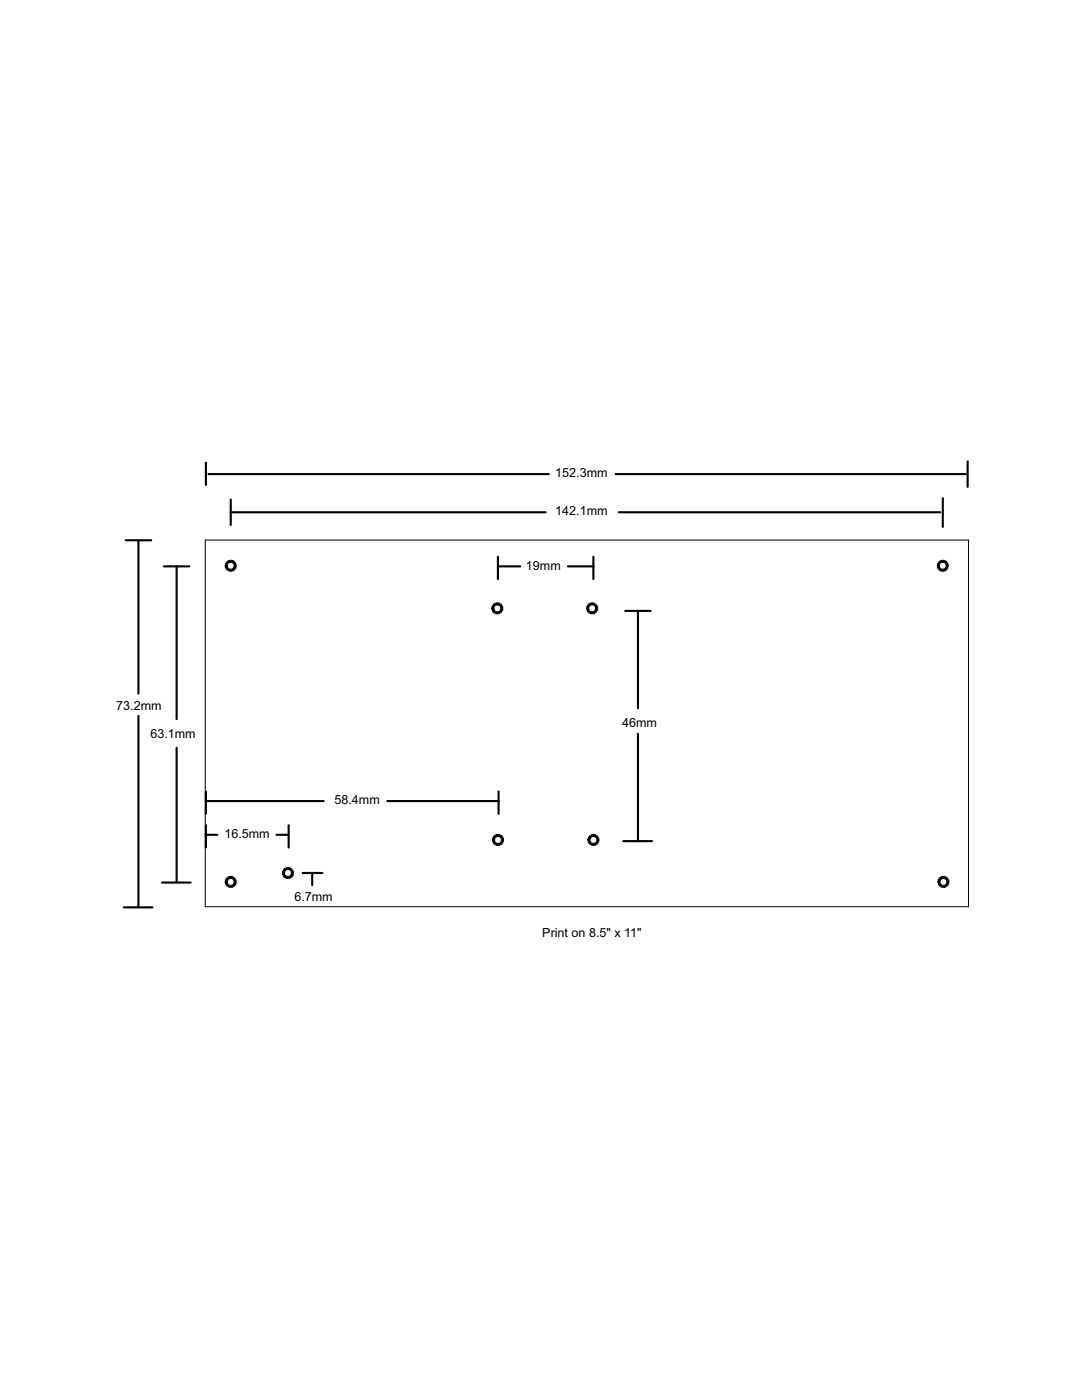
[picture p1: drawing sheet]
<svg xmlns="http://www.w3.org/2000/svg" width="216mm" height="279mm" viewBox="0 0 216 279" stroke-linecap="round" stroke-linejoin="round" font-family="sans-serif">
<path d="M41 107.8h152.3v73.2h-152.3z" fill="none" stroke="#000" stroke-width=".2"/>
<g fill="none" stroke="#000" stroke-width=".42">
<path d="M41.1 92.3v4.5M41.6 94.6h67.9M46 99.7v5.1M122.9 94.6h69.8M188.1 99.4v5.8M193.1 92.1v5.1M25.1 107.8h5.1M27.6 107.9v30.5M32.7 113h5.1M35.2 113v30.5M46 102.2h62.9M99.4 113h4.4"/>
<path d="M99.4 111.1v4.5M113.3 113h5.1M118.4 111.1v4.5M123.5 102.2h64.1M124.8 121.9h5M127.3 121.9v19.5M27.6 142.9v38.1M35.2 149.2v26.7M41.1 158v4.4M41.1 159.9h23.5M77.3 159.9h22.2M99.5 158v4.4"/>
<path d="M127.3 146.4v21.2M32.3 176.1h5.7M41.1 164.7v4.4M41.1 166.6h2.3M55.2 166.6h2.4M57.6 164.7v4.4M60.4 174.2h3.9M62.3 174.2v2.4M124.4 167.9h5.7M24.7 181.1h5.7"/>
</g>
<g fill="#000" stroke="#000" stroke-width=".2">
<path d="M45.4 112a1.1 1.1 0 0 1 1.6 .4 1.1 1.1 0 0 1-.7 1.6 1.1 1.1 0 0 1-1.4-1.1h.4a.69 .69 0 0 1 1-.7 .69 .69 0 0 1 .2 1.2 .69 .69 0 0 1-1.1-.3l-.1-.2h-.4l.1-.3z" fill-rule="evenodd"/>
<path d="M187.4 112a1.1 1.1 0 0 1 1.7 .4 1.1 1.1 0 0 1-.7 1.6 1.1 1.1 0 0 1-1.4-1.1h.4a.7 .7 0 0 1 1-.6 .7 .7 0 0 1 .2 1.2 .7 .7 0 0 1-1.1-.4l-.1-.2h-.4z" fill-rule="evenodd"/>
<path d="M98.6 120.5a1.1 1.1 0 0 1 1.6 .4 1.1 1.1 0 0 1-.7 1.6 1.1 1.1 0 0 1-1.4-1.1h.5a.7 .7 0 0 1 1-.6 .7 .7 0 0 1 .1 1.2 .7 .7 0 0 1-1.1-.4v-.2h-.5z" fill-rule="evenodd"/>
<path d="M117.5 120.5a1.1 1.1 0 0 1 1.7 .4 1.1 1.1 0 0 1-.8 1.6 1.1 1.1 0 0 1-1.3-1.1h.4a.7 .7 0 0 1 .9-.7 .7 .7 0 0 1 .2 1.2 .7 .7 0 0 1-1.1-.3v-.2h-.4z" fill-rule="evenodd"/>
<path d="M45.4 175.1a1.1 1.1 0 0 1 1.6 .4 1.1 1.1 0 0 1-.7 1.6 1.1 1.1 0 0 1-1.4-1.1h.4a.69 .69 0 0 1 1-.7 .69 .69 0 0 1 .2 1.2 .69 .69 0 0 1-1.1-.3l-.1-.2h-.4l.1-.3z" fill-rule="evenodd"/>
<path d="M56.8 173.4a1.11 1.11 0 0 1 1.7 .3 1.11 1.11 0 0 1-.8 1.6 1.11 1.11 0 0 1-1.3-1.1h.4a.7 .7 0 0 1 1-.6 .7 .7 0 0 1 .1 1.2 .7 .7 0 0 1-1.1-.4v-.2h-.4z" fill-rule="evenodd"/>
<path d="M98.4 167a1.11 1.11 0 0 1 1.8 0 1.11 1.11 0 0 1-.5 1.7 1.11 1.11 0 0 1-1.4-1.1h.4a.7 .7 0 0 1 1-.6 .7 .7 0 0 1 .1 1.2 .7 .7 0 0 1-1.1-.4v-.2h-.4z" fill-rule="evenodd"/>
<path d="M117.5 167a1.11 1.11 0 0 1 1.8 0 1.11 1.11 0 0 1-.5 1.7 1.11 1.11 0 0 1-1.5-1.1h.4a.7 .7 0 0 1 1-.7 .7 .7 0 0 1 .2 1.2 .7 .7 0 0 1-1.1-.3l-.1-.2h-.4z" fill-rule="evenodd"/>
<path d="M187.6 175.1a1.1 1.1 0 0 1 1.6 .4 1.1 1.1 0 0 1-.7 1.6 1.1 1.1 0 0 1-1.3-1.1h.4a.7 .7 0 0 1 1-.6 .7 .7 0 0 1 .1 1.2 .7 .7 0 0 1-1.1-.4v-.2h-.4z" fill-rule="evenodd"/>
</g>
<g font-size="2.8">
<text x="110.8" y="95.3">152.3mm</text>
<text x="110.8" y="102.9">142.1mm</text>
<text x="105" y="113.7">19mm</text>
<text x="23.2" y="141.6">73.2mm</text>
<text x="30" y="147.2">63.1mm</text>
<text x="124.1" y="145.2">46mm</text>
<text x="66.7" y="160.5">58.4mm</text>
<text x="44.8" y="167.2">16.5mm</text>
<text x="58.7" y="179.8">6.7mm</text>
<text x="108.2" y="186.9">Print on 8.5&quot; x 11&quot;</text>
</g>
</svg>
